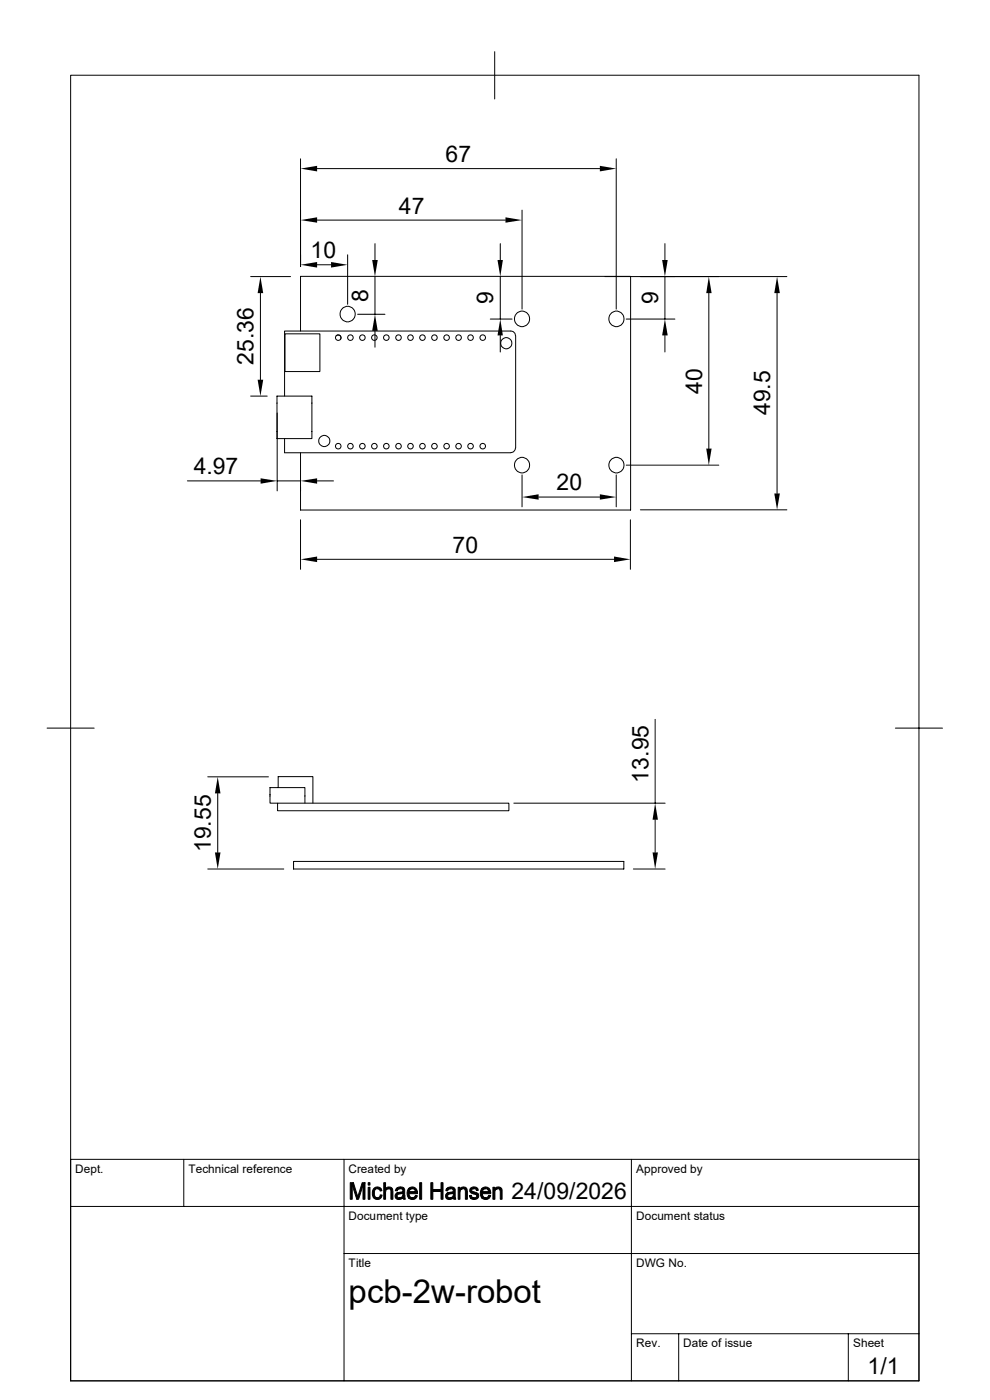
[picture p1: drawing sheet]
<svg xmlns="http://www.w3.org/2000/svg" width="210mm" height="297mm" viewBox="0 0 210 297" stroke-linecap="round" stroke-linejoin="round" font-family="sans-serif">
<g fill="none" stroke="#000" stroke-width=".21">
<path d="M15 16h179.9v276.9h-179.9zM104.9 11v10M63.8 33.7v22.9M67.3 35.8h60M130.7 33.7v31.9M53.2 58.7h8.4M67.3 56.2h2.9M67.3 46.7h39.9M73.7 54.1v10.5M79.5 51.7v3.5M79.5 58.7v8M106.1 51.7v3.5"/>
<path d="M106.1 58.7v9M110.7 44.6v21M141.1 51.7v3.5M141.1 58.7v9M166.9 58.7h-38.6M55.2 62.2v18.4M60.5 70.8h7.4v8h-7.4zM63.8 70.2v-11.6h70v49.6h-70v-12.1M71.3 71.2a.6 .6 0 0 1 .9 0 .6 .6 0 0 1 0 .9M75.9 66.7h5.8M79.5 70.2v3.5M104 67.7h4.6"/>
<path d="M106.1 71.2v3.5M109.3 71.2l-.2-.7-.7-.3h-48v13.8M109.4 71.2v23.8M132.8 67.7h10.4M141.1 71.2v3.5M150.4 62.2v33M164.8 62.2v42.5M53.2 84h3.5M58.8 84h7.4v9h-7.4zM58.8 87.6v16.5M60.4 93v3.1h48M109.3 95l-.2 .7-.7 .3"/>
<path d="M132.8 98.7h19.7M39.8 102h15.5M58.8 102h5M63.8 110.3v10.5M67.3 102h3.4M67.3 118.7h63M110.7 100.8v6.7M114.3 105.5h13M130.7 100.8v6.7M133.7 110.3v10.5M135.8 108.2h31.1M10 154.5h10"/>
<path d="M139 152.6v17.8M189.9 154.5h10M44.1 164.8h12.8M46.2 168.3v12.5M58.9 170.4h49v1.6h-49zM58.9 170.4h-1.6v-3.3h7.4v3.3M59 167.1v-2.3h7.4v5.6M109 170.4h32.1M139 173.9v6.9M44.1 184.4h16.1M62.3 182.8h70v1.6h-70zM134.4 184.4h6.7"/>
<path d="M15 255.9h179.9M39 246v9.9M73 246v46.9M133.9 246v46.9M194.9 246h-179.9v46.9M73 265.9h121.9M133.9 283h61M144 283v9.9M180 283v9.9"/>
<circle cx="71.8" cy="71.6" r=".59"/>
<circle cx="73.7" cy="66.6" r="1.63"/>
<circle cx="74.3" cy="71.6" r=".59"/>
<circle cx="76.9" cy="71.6" r=".59"/>
<circle cx="79.4" cy="71.6" r=".59"/>
<circle cx="82" cy="71.6" r=".59"/>
<circle cx="84.5" cy="71.6" r=".59"/>
<circle cx="87.1" cy="71.6" r=".59"/>
<circle cx="89.6" cy="71.6" r=".59"/>
<circle cx="92.2" cy="71.6" r=".59"/>
<circle cx="94.7" cy="71.6" r=".59"/>
<circle cx="97.3" cy="71.6" r=".59"/>
<circle cx="99.8" cy="71.6" r=".59"/>
<circle cx="102.4" cy="71.6" r=".59"/>
<circle cx="107.4" cy="72.8" r="1.18"/>
<circle cx="110.7" cy="67.7" r="1.63"/>
<circle cx="130.8" cy="67.7" r="1.63"/>
<circle cx="68.8" cy="93.6" r="1.18"/>
<circle cx="71.8" cy="94.7" r=".59"/>
<circle cx="74.3" cy="94.7" r=".59"/>
<circle cx="76.9" cy="94.7" r=".59"/>
<circle cx="79.4" cy="94.7" r=".59"/>
<circle cx="82" cy="94.7" r=".59"/>
<circle cx="84.5" cy="94.7" r=".59"/>
<circle cx="87.1" cy="94.7" r=".59"/>
<circle cx="89.6" cy="94.7" r=".59"/>
<circle cx="92.2" cy="94.7" r=".59"/>
<circle cx="94.7" cy="94.7" r=".59"/>
<circle cx="97.3" cy="94.7" r=".59"/>
<circle cx="99.8" cy="94.7" r=".59"/>
<circle cx="102.4" cy="94.7" r=".59"/>
<circle cx="110.7" cy="98.7" r="1.63"/>
<circle cx="130.8" cy="98.7" r="1.63"/>
</g>
<g fill="#000" stroke="#000" stroke-width=".21">
<path d="M74.3 250.9h.7l-.3 .5v3h-.4z" fill-rule="evenodd"/>
<path d="M75 250.9l.9 3-.2 .5-1-3z" fill-rule="evenodd"/>
<path d="M77.4 250.9v3.5h-.4v-2.9z" fill-rule="evenodd"/>
<path d="M76.8 250.9h.6l-.4 .6-.9 2.9h-.4z" fill-rule="evenodd"/>
<path d="M78.1 251.9h.4v2.5h-.4z" fill-rule="evenodd"/>
<path d="M78.1 250.9h.4v.5h-.4z" fill-rule="evenodd"/>
<path d="M79.4 252.1a1.03 1.03 0 0 1 1.4 0l-.7 .1a1.05 1.05 0 0 0-.5 1.7l.5 .2h-.8a1.75 1.75 0 0 1 .1-2z" fill-rule="evenodd"/>
<path d="M79.3 254.1h.8l.4-.2 .1-.4h.5a1.02 1.02 0 0 1-.7 .9 1.02 1.02 0 0 1-1.1-.3z" fill-rule="evenodd"/>
<path d="M80.1 252.2l.7-.1 .2 .5-.4 .1-.2-.4z" fill-rule="evenodd"/>
<path d="M81.4 250.9h.4v1.3h.6l-.3 .1-.3 .3v1.8h-.4z" fill-rule="evenodd"/>
<path d="M81.9 252a.87 .87 0 0 1 1-.1 .87 .87 0 0 1 .5 .9v1.6h-.5v-1.9l-.2-.3h-.9z" fill-rule="evenodd"/>
<path d="M84 252.2h.9l-.4 .1-.2 .3h-.4z" fill-rule="evenodd"/>
<path d="M84 253.2l.2-.1 1.3 .1h-.2a.92 .92 0 0 0-1.1 .5l.4 .4 .8 .1a.86 .86 0 0 1-1.1 .2 .86 .86 0 0 1-.4-1z" fill-rule="evenodd"/>
<path d="M84.1 252.1a1.09 1.09 0 0 1 1.8 .3l.1 2h-.4l-.1-.3h-.5l.4-.4 .1-.5-1.3-.1 .7-.2a.42 .42 0 0 0 .6-.3 .42 .42 0 0 0-.6-.4z" fill-rule="evenodd"/>
<path d="M84.7 254.1h.8z" fill-rule="evenodd"/>
<path d="M86.7 252.2h.8l-.5 .1-.2 .6h1.8v.3h-1.8l.2 .7 .5 .2-.9-.1a1.72 1.72 0 0 1 .1-1.8z" fill-rule="evenodd"/>
<path d="M86.7 252.1a1.1 1.1 0 0 1 1.2-.2 1.1 1.1 0 0 1 .7 1h-1.8h1.3l-.1-.5-.2-.2h-1.1z" fill-rule="evenodd"/>
<path d="M86.7 254.1h.9l.3-.1 .2-.4 .4 .1a1.1 1.1 0 0 1-1.8 .4z" fill-rule="evenodd"/>
<path d="M89 250.9h.5v3.5h-.5z" fill-rule="evenodd"/>
<path d="M91.4 250.9h.4v1.4l1.8 .5h-1.8v1.6h-.4z" fill-rule="evenodd"/>
<path d="M91.8 252.3h1.8v-1.4h.4v3.5h-.4v-1.6z" fill-rule="evenodd"/>
<path d="M94.7 252.2h.9l-.4 .1-.2 .3h-.4z" fill-rule="evenodd"/>
<path d="M94.7 253.2l.2-.1 1.2 .1a1.32 1.32 0 0 0-1.1 .5v.3l.3 .1 .8 .1a.84 .84 0 0 1-1.1 .2 .84 .84 0 0 1-.3-1.1z" fill-rule="evenodd"/>
<path d="M94.9 252.1a.98 .98 0 0 1 1.1-.3 .98 .98 0 0 1 .6 1l.1 1.6h-.4l-.1-.3h-.5l.4-.3 .1-.6-1.3-.1 .8-.2a.36 .36 0 0 0 .5-.2 .36 .36 0 0 0-.4-.5h-1.1z" fill-rule="evenodd"/>
<path d="M95.4 254.1h.8z" fill-rule="evenodd"/>
<path d="M97.2 251.9h.3v.3h.5l-.4 .4v1.8h-.4z" fill-rule="evenodd"/>
<path d="M97.6 252.1l.6 .1h-.7z" fill-rule="evenodd"/>
<path d="M97.7 252.1a.85 .85 0 0 1 1-.2 .85 .85 0 0 1 .4 1v1.5h-.4v-1.9l-.4-.3z" fill-rule="evenodd"/>
<path d="M99.8 252.1l.7 .1a.37 .37 0 0 0-.5 .4 .37 .37 0 0 0 .6 .3 .85 .85 0 0 1 .9 1.1 1.13 1.13 0 0 1-1.7 .1h.8a.43 .43 0 0 0 .5-.4 .43 .43 0 0 0-.6-.4 .78 .78 0 0 1-.7-1.2z" fill-rule="evenodd"/>
<path d="M99.6 253.7l.4-.1 .2 .4 .4 .1h-.8z" fill-rule="evenodd"/>
<path d="M99.8 252.1a.99 .99 0 0 1 1.7 .4l-.4 .1-.3-.4z" fill-rule="evenodd"/>
<path d="M102.2 252.2h.8l-.5 .1-.2 .6h1.8v.3h-1.8l.2 .7 .5 .2h-.8a1.75 1.75 0 0 1 0-1.9z" fill-rule="evenodd"/>
<path d="M102.3 252.1a1.1 1.1 0 0 1 1.1-.2 1.1 1.1 0 0 1 .7 1h-1.8h1.4l-.2-.5-.2-.2h-1.1z" fill-rule="evenodd"/>
<path d="M102.2 254.1h.9l.3-.1 .3-.4 .4 .1a1.14 1.14 0 0 1-1.9 .4z" fill-rule="evenodd"/>
<path d="M104.6 251.9h.3v.3h.5l-.4 .5v1.7h-.4z" fill-rule="evenodd"/>
<path d="M105 252.1l.6 .1z" fill-rule="evenodd"/>
<path d="M105 252.1a.86 .86 0 0 1 1-.2 .86 .86 0 0 1 .5 1v1.5h-.4v-1.9l-.4-.3z" fill-rule="evenodd"/>
</g>
<g fill="#000">
<path d="M63.8 35.8l3.5-.6v1.2zM127.3 35.2l3.4 .6-3.4 .6zM63.8 56.2l3.5-.6v1.2zM63.8 46.7l3.5-.6v1.1zM70.2 55.6l3.5 .6-3.5 .6zM79 55.2h1.1l-.6 3.5zM105.5 55.2h1.2l-.6 3.5zM107.2 46.1l3.5 .6-3.5 .5zM140.5 55.2h1.1l-.5 3.5zM55.2 58.7l.6 3.5h-1.1zM79.5 66.7l.6 3.5h-1.1zM106.1 67.7l.6 3.5h-1.2z"/>
<path d="M141.1 67.7l.5 3.5h-1.1zM150.4 58.7l.6 3.5h-1.2zM164.8 58.7l.6 3.5h-1.1zM54.7 80.6h1.1l-.6 3.4zM149.8 95.2h1.2l-.6 3.5zM55.3 101.5l3.5 .5-3.5 .6zM63.8 102l3.5-.5v1.1zM63.8 118.7l3.5-.6v1.2zM110.7 105.5l3.6-.6v1.1zM127.3 104.9l3.4 .6-3.4 .5zM130.3 118.1l3.4 .6-3.4 .6zM164.3 104.7h1.1l-.6 3.5z"/>
<path d="M46.2 164.8l.6 3.5h-1.2zM139 170.4l.6 3.5h-1.2zM45.6 180.8h1.2l-.6 3.6zM138.4 180.8h1.2l-.6 3.6z"/>
</g>
<text font-size="7" x="74" y="276.4">pcb-2w-robot</text>
<g font-size="4.9">
<text x="94.5" y="34.3">67</text>
<text x="84.6" y="45.3">47</text>
<text x="65.9" y="54.7">10</text>
<text x="78.1" y="64" transform="rotate(-90 78.1 64)">8</text>
<text x="104.6" y="64.5" transform="rotate(-90 104.6 64.5)">9</text>
<text x="139.6" y="64.5" transform="rotate(-90 139.6 64.5)">9</text>
<text x="53.8" y="77.4" transform="rotate(-90 53.8 77.4)">25.36</text>
<text x="148.9" y="83.5" transform="rotate(-90 148.9 83.5)">40</text>
<text x="163.4" y="88.1" transform="rotate(-90 163.4 88.1)">49.5</text>
<text x="41.1" y="100.6">4.97</text>
<text x="118.1" y="104">20</text>
<text x="96" y="117.2">70</text>
<text x="137.5" y="166" transform="rotate(-90 137.5 166)">13.95</text>
<text x="44.7" y="180.8" transform="rotate(-90 44.7 180.8)">19.55</text>
<text x="108.5" y="254.5">24/09/2026</text>
<text x="184.1" y="291.6">1/1</text>
</g>
<g font-size="2.5">
<text x="16" y="248.8">Dept.</text>
<text x="40" y="248.8">Technical reference</text>
<text x="74" y="248.8">Created by</text>
<text x="134.9" y="248.8">Approved by</text>
<text x="74" y="258.7">Document type</text>
<text x="135" y="258.7">Document status</text>
<text x="74" y="268.7">Title</text>
<text x="135" y="268.7">DWG No.</text>
<text x="135" y="285.8">Rev.</text>
<text x="145" y="285.8">Date of issue</text>
<text x="181" y="285.8">Sheet</text>
</g>
</svg>
